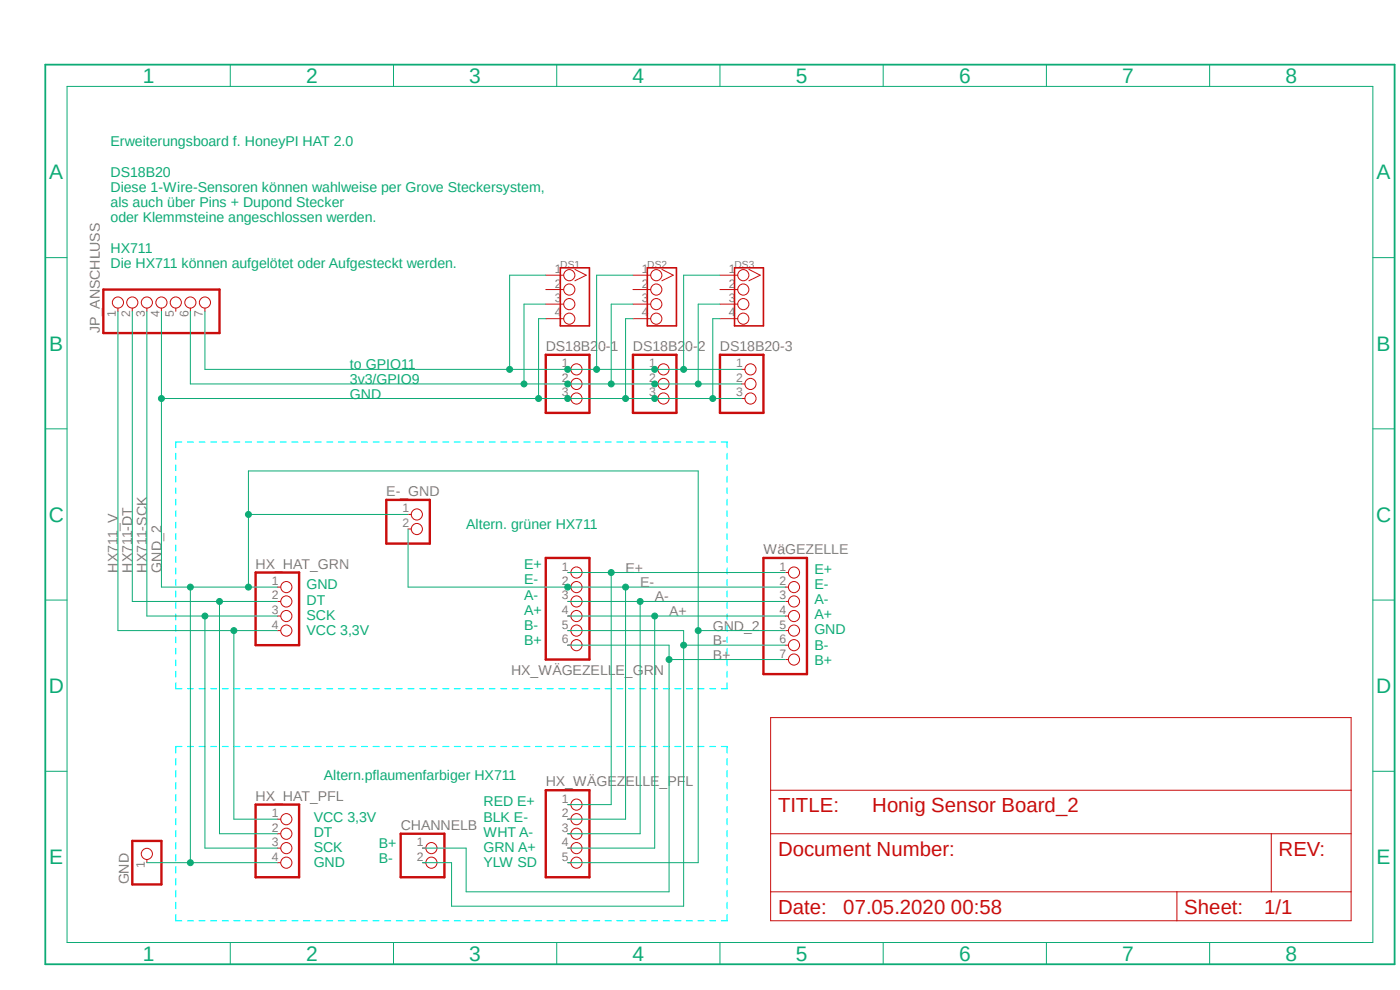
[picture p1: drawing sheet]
<?xml version="1.0" encoding="utf-8"?>
<!DOCTYPE eagle SYSTEM "eagle.dtd">
<eagle version="9.6.1">
<drawing>
<settings>
<setting alwaysvectorfont="no"/>
<setting keepoldvectorfont="yes"/>
<setting verticaltext="up"/>
</settings>
<grid distance="0.1" unitdist="inch" unit="inch" style="lines" multiple="1" display="no" altdistance="0.01" altunitdist="inch" altunit="inch"/>
<schematic xreflabel="%F%N/%S.%C%R" xrefpart="/%S.%C%R">
<libraries>
<library name="pinhead">
<symbols>
<symbol name="PINHD3">
<wire x1="-6.35" y1="-5.08" x2="1.27" y2="-5.08" width="0.4064" layer="94"/>
<wire x1="1.27" y1="-5.08" x2="1.27" y2="5.08" width="0.4064" layer="94"/>
<wire x1="1.27" y1="5.08" x2="-6.35" y2="5.08" width="0.4064" layer="94"/>
<wire x1="-6.35" y1="5.08" x2="-6.35" y2="-5.08" width="0.4064" layer="94"/>
<text x="-6.35" y="5.715" size="1.778" layer="95">&gt;NAME</text>
<text x="-6.35" y="-7.62" size="1.778" layer="96">&gt;VALUE</text>
<pin name="1" x="-2.54" y="2.54" visible="pad" length="short" direction="pas" function="dot"/>
<pin name="2" x="-2.54" y="0" visible="pad" length="short" direction="pas" function="dot"/>
<pin name="3" x="-2.54" y="-2.54" visible="pad" length="short" direction="pas" function="dot"/>
</symbol>
<symbol name="PINHD7">
<wire x1="-6.35" y1="-10.16" x2="1.27" y2="-10.16" width="0.4064" layer="94"/>
<wire x1="1.27" y1="-10.16" x2="1.27" y2="10.16" width="0.4064" layer="94"/>
<wire x1="1.27" y1="10.16" x2="-6.35" y2="10.16" width="0.4064" layer="94"/>
<wire x1="-6.35" y1="10.16" x2="-6.35" y2="-10.16" width="0.4064" layer="94"/>
<text x="-6.35" y="10.795" size="1.778" layer="95">&gt;NAME</text>
<text x="-6.35" y="-12.7" size="1.778" layer="96">&gt;VALUE</text>
<pin name="1" x="-2.54" y="7.62" visible="pad" length="short" direction="pas" function="dot"/>
<pin name="2" x="-2.54" y="5.08" visible="pad" length="short" direction="pas" function="dot"/>
<pin name="3" x="-2.54" y="2.54" visible="pad" length="short" direction="pas" function="dot"/>
<pin name="4" x="-2.54" y="0" visible="pad" length="short" direction="pas" function="dot"/>
<pin name="5" x="-2.54" y="-2.54" visible="pad" length="short" direction="pas" function="dot"/>
<pin name="6" x="-2.54" y="-5.08" visible="pad" length="short" direction="pas" function="dot"/>
<pin name="7" x="-2.54" y="-7.62" visible="pad" length="short" direction="pas" function="dot"/>
</symbol>
<symbol name="PINHD4">
<wire x1="-6.35" y1="-5.08" x2="1.27" y2="-5.08" width="0.4064" layer="94"/>
<wire x1="1.27" y1="-5.08" x2="1.27" y2="7.62" width="0.4064" layer="94"/>
<wire x1="1.27" y1="7.62" x2="-6.35" y2="7.62" width="0.4064" layer="94"/>
<wire x1="-6.35" y1="7.62" x2="-6.35" y2="-5.08" width="0.4064" layer="94"/>
<text x="-6.35" y="8.255" size="1.778" layer="95">&gt;NAME</text>
<text x="-6.35" y="-7.62" size="1.778" layer="96">&gt;VALUE</text>
<pin name="1" x="-2.54" y="5.08" visible="pad" length="short" direction="pas" function="dot"/>
<pin name="2" x="-2.54" y="2.54" visible="pad" length="short" direction="pas" function="dot"/>
<pin name="3" x="-2.54" y="0" visible="pad" length="short" direction="pas" function="dot"/>
<pin name="4" x="-2.54" y="-2.54" visible="pad" length="short" direction="pas" function="dot"/>
</symbol>
<symbol name="PINHD6">
<wire x1="-6.35" y1="-7.62" x2="1.27" y2="-7.62" width="0.4064" layer="94"/>
<wire x1="1.27" y1="-7.62" x2="1.27" y2="10.16" width="0.4064" layer="94"/>
<wire x1="1.27" y1="10.16" x2="-6.35" y2="10.16" width="0.4064" layer="94"/>
<wire x1="-6.35" y1="10.16" x2="-6.35" y2="-7.62" width="0.4064" layer="94"/>
<text x="-6.35" y="10.795" size="1.778" layer="95">&gt;NAME</text>
<text x="-6.35" y="-10.16" size="1.778" layer="96">&gt;VALUE</text>
<pin name="1" x="-2.54" y="7.62" visible="pad" length="short" direction="pas" function="dot"/>
<pin name="2" x="-2.54" y="5.08" visible="pad" length="short" direction="pas" function="dot"/>
<pin name="3" x="-2.54" y="2.54" visible="pad" length="short" direction="pas" function="dot"/>
<pin name="4" x="-2.54" y="0" visible="pad" length="short" direction="pas" function="dot"/>
<pin name="5" x="-2.54" y="-2.54" visible="pad" length="short" direction="pas" function="dot"/>
<pin name="6" x="-2.54" y="-5.08" visible="pad" length="short" direction="pas" function="dot"/>
</symbol>
<symbol name="PINHD2">
<wire x1="-6.35" y1="-2.54" x2="1.27" y2="-2.54" width="0.4064" layer="94"/>
<wire x1="1.27" y1="-2.54" x2="1.27" y2="5.08" width="0.4064" layer="94"/>
<wire x1="1.27" y1="5.08" x2="-6.35" y2="5.08" width="0.4064" layer="94"/>
<wire x1="-6.35" y1="5.08" x2="-6.35" y2="-2.54" width="0.4064" layer="94"/>
<text x="-6.35" y="5.715" size="1.778" layer="95">&gt;NAME</text>
<text x="-6.35" y="-5.08" size="1.778" layer="96">&gt;VALUE</text>
<pin name="1" x="-2.54" y="2.54" visible="pad" length="short" direction="pas" function="dot"/>
<pin name="2" x="-2.54" y="0" visible="pad" length="short" direction="pas" function="dot"/>
</symbol>
<symbol name="PINHD5">
<wire x1="-6.35" y1="-7.62" x2="1.27" y2="-7.62" width="0.4064" layer="94"/>
<wire x1="1.27" y1="-7.62" x2="1.27" y2="7.62" width="0.4064" layer="94"/>
<wire x1="1.27" y1="7.62" x2="-6.35" y2="7.62" width="0.4064" layer="94"/>
<wire x1="-6.35" y1="7.62" x2="-6.35" y2="-7.62" width="0.4064" layer="94"/>
<text x="-6.35" y="8.255" size="1.778" layer="95">&gt;NAME</text>
<text x="-6.35" y="-10.16" size="1.778" layer="96">&gt;VALUE</text>
<pin name="1" x="-2.54" y="5.08" visible="pad" length="short" direction="pas" function="dot"/>
<pin name="2" x="-2.54" y="2.54" visible="pad" length="short" direction="pas" function="dot"/>
<pin name="3" x="-2.54" y="0" visible="pad" length="short" direction="pas" function="dot"/>
<pin name="4" x="-2.54" y="-2.54" visible="pad" length="short" direction="pas" function="dot"/>
<pin name="5" x="-2.54" y="-5.08" visible="pad" length="short" direction="pas" function="dot"/>
</symbol>
<symbol name="PINHD1">
<wire x1="-6.35" y1="-2.54" x2="1.27" y2="-2.54" width="0.4064" layer="94"/>
<wire x1="1.27" y1="-2.54" x2="1.27" y2="2.54" width="0.4064" layer="94"/>
<wire x1="1.27" y1="2.54" x2="-6.35" y2="2.54" width="0.4064" layer="94"/>
<wire x1="-6.35" y1="2.54" x2="-6.35" y2="-2.54" width="0.4064" layer="94"/>
<text x="-6.35" y="3.175" size="1.778" layer="95">&gt;NAME</text>
<text x="-6.35" y="-5.08" size="1.778" layer="96">&gt;VALUE</text>
<pin name="1" x="-2.54" y="0" visible="pad" length="short" direction="pas" function="dot"/>
</symbol>
</symbols>
<devicesets>
<deviceset name="PINHD-1X3" prefix="JP" uservalue="yes">
<gates>
<gate name="A" symbol="PINHD3" x="0" y="0"/>
</gates>
<devices>
<device name="" package="1X03">
<connects>
<connect gate="A" pin="1" pad="1"/>
<connect gate="A" pin="2" pad="2"/>
<connect gate="A" pin="3" pad="3"/>
</connects>
<package3dinstances>
<package3dinstance package3d_urn="urn:adsk.eagle:package:22458/2"/>
</package3dinstances>
<technologies>
<technology name=""/>
</technologies>
</device>
<device name="/90" package="1X03/90">
<connects>
<connect gate="A" pin="1" pad="1"/>
<connect gate="A" pin="2" pad="2"/>
<connect gate="A" pin="3" pad="3"/>
</connects>
<package3dinstances>
<package3dinstance package3d_urn="urn:adsk.eagle:package:22459/2"/>
</package3dinstances>
<technologies>
<technology name=""/>
</technologies>
</device>
</devices>
</deviceset>
<deviceset name="PINHD-1X7" prefix="JP" uservalue="yes">
<gates>
<gate name="A" symbol="PINHD7" x="0" y="0"/>
</gates>
<devices>
<device name="" package="1X07">
<connects>
<connect gate="A" pin="1" pad="1"/>
<connect gate="A" pin="2" pad="2"/>
<connect gate="A" pin="3" pad="3"/>
<connect gate="A" pin="4" pad="4"/>
<connect gate="A" pin="5" pad="5"/>
<connect gate="A" pin="6" pad="6"/>
<connect gate="A" pin="7" pad="7"/>
</connects>
<package3dinstances>
<package3dinstance package3d_urn="urn:adsk.eagle:package:22477/2"/>
</package3dinstances>
<technologies>
<technology name="">
<attribute name="POPULARITY" value="0" constant="no"/>
</technology>
</technologies>
</device>
<device name="/90" package="1X07/90">
<connects>
<connect gate="A" pin="1" pad="1"/>
<connect gate="A" pin="2" pad="2"/>
<connect gate="A" pin="3" pad="3"/>
<connect gate="A" pin="4" pad="4"/>
<connect gate="A" pin="5" pad="5"/>
<connect gate="A" pin="6" pad="6"/>
<connect gate="A" pin="7" pad="7"/>
</connects>
<package3dinstances>
<package3dinstance package3d_urn="urn:adsk.eagle:package:22476/2"/>
</package3dinstances>
<technologies>
<technology name="">
<attribute name="POPULARITY" value="1" constant="no"/>
</technology>
</technologies>
</device>
</devices>
</deviceset>
<deviceset name="PINHD-1X4" prefix="JP" uservalue="yes">
<gates>
<gate name="A" symbol="PINHD4" x="0" y="0"/>
</gates>
<devices>
<device name="" package="1X04">
<connects>
<connect gate="A" pin="1" pad="1"/>
<connect gate="A" pin="2" pad="2"/>
<connect gate="A" pin="3" pad="3"/>
<connect gate="A" pin="4" pad="4"/>
</connects>
<package3dinstances>
<package3dinstance package3d_urn="urn:adsk.eagle:package:22407/2"/>
</package3dinstances>
<technologies>
<technology name="">
<attribute name="POPULARITY" value="91" constant="no"/>
</technology>
</technologies>
</device>
<device name="/90" package="1X04/90">
<connects>
<connect gate="A" pin="1" pad="1"/>
<connect gate="A" pin="2" pad="2"/>
<connect gate="A" pin="3" pad="3"/>
<connect gate="A" pin="4" pad="4"/>
</connects>
<package3dinstances>
<package3dinstance package3d_urn="urn:adsk.eagle:package:22404/2"/>
</package3dinstances>
<technologies>
<technology name="">
<attribute name="POPULARITY" value="9" constant="no"/>
</technology>
</technologies>
</device>
</devices>
</deviceset>
<deviceset name="PINHD-1X6" prefix="JP" uservalue="yes">
<gates>
<gate name="A" symbol="PINHD6" x="0" y="-2.54"/>
</gates>
<devices>
<device name="" package="1X06">
<connects>
<connect gate="A" pin="1" pad="1"/>
<connect gate="A" pin="2" pad="2"/>
<connect gate="A" pin="3" pad="3"/>
<connect gate="A" pin="4" pad="4"/>
<connect gate="A" pin="5" pad="5"/>
<connect gate="A" pin="6" pad="6"/>
</connects>
<package3dinstances>
<package3dinstance package3d_urn="urn:adsk.eagle:package:22472/2"/>
</package3dinstances>
<technologies>
<technology name="">
<attribute name="POPULARITY" value="79" constant="no"/>
</technology>
</technologies>
</device>
<device name="/90" package="1X06/90">
<connects>
<connect gate="A" pin="1" pad="1"/>
<connect gate="A" pin="2" pad="2"/>
<connect gate="A" pin="3" pad="3"/>
<connect gate="A" pin="4" pad="4"/>
<connect gate="A" pin="5" pad="5"/>
<connect gate="A" pin="6" pad="6"/>
</connects>
<package3dinstances>
<package3dinstance package3d_urn="urn:adsk.eagle:package:22475/2"/>
</package3dinstances>
<technologies>
<technology name="">
<attribute name="POPULARITY" value="10" constant="no"/>
</technology>
</technologies>
</device>
</devices>
</deviceset>
<deviceset name="PINHD-1X2" prefix="JP" uservalue="yes">
<gates>
<gate name="G$1" symbol="PINHD2" x="0" y="0"/>
</gates>
<devices>
<device name="" package="1X02">
<connects>
<connect gate="G$1" pin="1" pad="1"/>
<connect gate="G$1" pin="2" pad="2"/>
</connects>
<package3dinstances>
<package3dinstance package3d_urn="urn:adsk.eagle:package:22435/2"/>
</package3dinstances>
<technologies>
<technology name="">
<attribute name="POPULARITY" value="98" constant="no"/>
</technology>
</technologies>
</device>
<device name="/90" package="1X02/90">
<connects>
<connect gate="G$1" pin="1" pad="1"/>
<connect gate="G$1" pin="2" pad="2"/>
</connects>
<package3dinstances>
<package3dinstance package3d_urn="urn:adsk.eagle:package:22437/2"/>
</package3dinstances>
<technologies>
<technology name="">
<attribute name="POPULARITY" value="24" constant="no"/>
</technology>
</technologies>
</device>
</devices>
</deviceset>
<deviceset name="PINHD-1X5" prefix="JP" uservalue="yes">
<gates>
<gate name="A" symbol="PINHD5" x="0" y="0"/>
</gates>
<devices>
<device name="" package="1X05">
<connects>
<connect gate="A" pin="1" pad="1"/>
<connect gate="A" pin="2" pad="2"/>
<connect gate="A" pin="3" pad="3"/>
<connect gate="A" pin="4" pad="4"/>
<connect gate="A" pin="5" pad="5"/>
</connects>
<package3dinstances>
<package3dinstance package3d_urn="urn:adsk.eagle:package:22469/2"/>
</package3dinstances>
<technologies>
<technology name="">
<attribute name="POPULARITY" value="69" constant="no"/>
</technology>
</technologies>
</device>
<device name="/90" package="1X05/90">
<connects>
<connect gate="A" pin="1" pad="1"/>
<connect gate="A" pin="2" pad="2"/>
<connect gate="A" pin="3" pad="3"/>
<connect gate="A" pin="4" pad="4"/>
<connect gate="A" pin="5" pad="5"/>
</connects>
<package3dinstances>
<package3dinstance package3d_urn="urn:adsk.eagle:package:22467/2"/>
</package3dinstances>
<technologies>
<technology name="">
<attribute name="POPULARITY" value="9" constant="no"/>
</technology>
</technologies>
</device>
<device name="5X2MM" package="1_05X2MM">
<connects>
<connect gate="A" pin="1" pad="1"/>
<connect gate="A" pin="2" pad="2"/>
<connect gate="A" pin="3" pad="3"/>
<connect gate="A" pin="4" pad="4"/>
<connect gate="A" pin="5" pad="5"/>
</connects>
<package3dinstances>
<package3dinstance package3d_urn="urn:adsk.eagle:package:22466/2"/>
</package3dinstances>
<technologies>
<technology name="">
<attribute name="POPULARITY" value="0" constant="no"/>
</technology>
</technologies>
</device>
</devices>
</deviceset>
<deviceset name="PINHD-1X1" prefix="JP" uservalue="yes">
<gates>
<gate name="G$1" symbol="PINHD1" x="0" y="0"/>
</gates>
<devices>
<device name="" package="1X01">
<connects>
<connect gate="G$1" pin="1" pad="1"/>
</connects>
<package3dinstances>
<package3dinstance package3d_urn="urn:adsk.eagle:package:22485/2"/>
</package3dinstances>
<technologies>
<technology name="">
<attribute name="POPULARITY" value="64" constant="no"/>
</technology>
</technologies>
</device>
</devices>
</deviceset>
</devicesets>
</library>
<library name="Connector">
<symbols>
<symbol name="TWIG_2.0">
<wire x1="-1.27" y1="5.08" x2="3.81" y2="5.08" width="0.254" layer="94"/>
<wire x1="3.81" y1="5.08" x2="3.81" y2="-5.08" width="0.254" layer="94"/>
<wire x1="3.81" y1="-5.08" x2="-1.27" y2="-5.08" width="0.254" layer="94"/>
<wire x1="-1.27" y1="-5.08" x2="-1.27" y2="5.08" width="0.254" layer="94"/>
<text x="-1.27" y="5.08" size="1.27" layer="95">&gt;name</text>
<text x="2.54" y="-3.81" size="1.27" layer="96" rot="R90">&gt;value</text>
<pin name="1" x="-3.81" y="3.81" visible="pad" length="middle" function="dotclk"/>
<pin name="2" x="-3.81" y="1.27" visible="pad" length="middle" function="dot"/>
<pin name="3" x="-3.81" y="-1.27" visible="pad" length="middle" function="dot"/>
<pin name="4" x="-3.81" y="-3.81" visible="pad" length="middle" function="dot"/>
</symbol>
</symbols>
<devicesets>
<deviceset name="TWIG-4P-2.0" prefix="J" uservalue="yes">
<gates>
<gate name="G$1" symbol="TWIG_2.0" x="0" y="0"/>
</gates>
<devices>
<device name="-2.0" package="4P-2.0">
<connects>
<connect gate="G$1" pin="1" pad="1"/>
<connect gate="G$1" pin="2" pad="2"/>
<connect gate="G$1" pin="3" pad="3"/>
<connect gate="G$1" pin="4" pad="4"/>
</connects>
<technologies>
<technology name=""/>
</technologies>
</device>
<device name="'90D'" package="4P-2.0-90D">
<connects>
<connect gate="G$1" pin="1" pad="1"/>
<connect gate="G$1" pin="2" pad="2"/>
<connect gate="G$1" pin="3" pad="3"/>
<connect gate="G$1" pin="4" pad="4"/>
</connects>
<technologies>
<technology name=""/>
</technologies>
</device>
<device name="'D90'" package="4P-2.0-90D-W/O-BUCKLE">
<connects>
<connect gate="G$1" pin="1" pad="1"/>
<connect gate="G$1" pin="2" pad="2"/>
<connect gate="G$1" pin="3" pad="3"/>
<connect gate="G$1" pin="4" pad="4"/>
</connects>
<technologies>
<technology name=""/>
</technologies>
</device>
<device name="" package="4P-2.0-W/O-BUCKLE">
<connects>
<connect gate="G$1" pin="1" pad="1"/>
<connect gate="G$1" pin="2" pad="2"/>
<connect gate="G$1" pin="3" pad="3"/>
<connect gate="G$1" pin="4" pad="4"/>
</connects>
<technologies>
<technology name=""/>
</technologies>
</device>
</devices>
</deviceset>
</devicesets>
</library>
<library name="frames">
<symbols>
<symbol name="DOCFIELD">
<wire x1="0" y1="0" x2="71.12" y2="0" width="0.1016" layer="94"/>
<wire x1="101.6" y1="15.24" x2="87.63" y2="15.24" width="0.1016" layer="94"/>
<wire x1="0" y1="0" x2="0" y2="5.08" width="0.1016" layer="94"/>
<wire x1="0" y1="5.08" x2="71.12" y2="5.08" width="0.1016" layer="94"/>
<wire x1="0" y1="5.08" x2="0" y2="15.24" width="0.1016" layer="94"/>
<wire x1="101.6" y1="15.24" x2="101.6" y2="5.08" width="0.1016" layer="94"/>
<wire x1="71.12" y1="5.08" x2="71.12" y2="0" width="0.1016" layer="94"/>
<wire x1="71.12" y1="5.08" x2="87.63" y2="5.08" width="0.1016" layer="94"/>
<wire x1="71.12" y1="0" x2="101.6" y2="0" width="0.1016" layer="94"/>
<wire x1="87.63" y1="15.24" x2="87.63" y2="5.08" width="0.1016" layer="94"/>
<wire x1="87.63" y1="15.24" x2="0" y2="15.24" width="0.1016" layer="94"/>
<wire x1="87.63" y1="5.08" x2="101.6" y2="5.08" width="0.1016" layer="94"/>
<wire x1="101.6" y1="5.08" x2="101.6" y2="0" width="0.1016" layer="94"/>
<wire x1="0" y1="15.24" x2="0" y2="22.86" width="0.1016" layer="94"/>
<wire x1="101.6" y1="35.56" x2="0" y2="35.56" width="0.1016" layer="94"/>
<wire x1="101.6" y1="35.56" x2="101.6" y2="22.86" width="0.1016" layer="94"/>
<wire x1="0" y1="22.86" x2="101.6" y2="22.86" width="0.1016" layer="94"/>
<wire x1="0" y1="22.86" x2="0" y2="35.56" width="0.1016" layer="94"/>
<wire x1="101.6" y1="22.86" x2="101.6" y2="15.24" width="0.1016" layer="94"/>
<text x="1.27" y="1.27" size="2.54" layer="94">Date:</text>
<text x="12.7" y="1.27" size="2.54" layer="94">&gt;LAST_DATE_TIME</text>
<text x="72.39" y="1.27" size="2.54" layer="94">Sheet:</text>
<text x="86.36" y="1.27" size="2.54" layer="94">&gt;SHEET</text>
<text x="88.9" y="11.43" size="2.54" layer="94">REV:</text>
<text x="1.27" y="19.05" size="2.54" layer="94">TITLE:</text>
<text x="1.27" y="11.43" size="2.54" layer="94">Document Number:</text>
<text x="17.78" y="19.05" size="2.54" layer="94">&gt;DRAWING_NAME</text>
</symbol>
</symbols>
<devicesets>
<deviceset name="DOCFIELD" prefix="FRAME" uservalue="yes">
<gates>
<gate name="G$1" symbol="DOCFIELD" x="0" y="0" addlevel="always"/>
</gates>
<devices>
<device name="">
<technologies>
<technology name=""/>
</technologies>
</device>
</devices>
</deviceset>
</devicesets>
</library>
</libraries>
<attributes>
</attributes>
<variantdefs>
</variantdefs>
<classes>
<class number="0" name="Signal" width="0.1524" drill="0">
<clearance class="0" value="0.3048"/>
</class>
<class number="1" name="Supply3v3" width="0.2032" drill="0">
<clearance class="1" value="0.3048"/>
</class>
<class number="2" name="Supply5v" width="0.4064" drill="0">
<clearance class="2" value="0.3048"/>
</class>
</classes>
<groups>
<schematic_group name="PFLAUME"/>
<schematic_group name="GRüN"/>
</groups>
<parts>
<part name="DS18B20-3" library="pinhead" deviceset="PINHD-1X3" device="" package3d_urn="urn:adsk.eagle:package:22458/2"/>
<part name="DS18B20-2" library="pinhead" deviceset="PINHD-1X3" device="" package3d_urn="urn:adsk.eagle:package:22458/2"/>
<part name="DS18B20-1" library="pinhead" deviceset="PINHD-1X3" device="" package3d_urn="urn:adsk.eagle:package:22458/2"/>
<part name="DS1" library="Connector" deviceset="TWIG-4P-2.0" device="-2.0"/>
<part name="DS2" library="Connector" deviceset="TWIG-4P-2.0" device="-2.0"/>
<part name="DS3" library="Connector" deviceset="TWIG-4P-2.0" device="-2.0"/>
<part name="JP_ANSCHLUSS" library="pinhead" deviceset="PINHD-1X7" device="" package3d_urn="urn:adsk.eagle:package:22477/2"/>
<part name="HX_HAT_GRN" library="pinhead" deviceset="PINHD-1X4" device="" package3d_urn="urn:adsk.eagle:package:22407/2"/>
<part name="HX_HAT_PFL" library="pinhead" deviceset="PINHD-1X4" device="" package3d_urn="urn:adsk.eagle:package:22407/2"/>
<part name="HX_WÄGEZELLE_GRN" library="pinhead" deviceset="PINHD-1X6" device="" package3d_urn="urn:adsk.eagle:package:22472/2"/>
<part name="E-_GND" library="pinhead" deviceset="PINHD-1X2" device="" package3d_urn="urn:adsk.eagle:package:22435/2"/>
<part name="HX_WÄGEZELLE_PFL" library="pinhead" deviceset="PINHD-1X5" device="" package3d_urn="urn:adsk.eagle:package:22469/2"/>
<part name="CHANNELB" library="pinhead" deviceset="PINHD-1X2" device="" package3d_urn="urn:adsk.eagle:package:22435/2"/>
<part name="WäGEZELLE" library="pinhead" deviceset="PINHD-1X7" device="" package3d_urn="urn:adsk.eagle:package:22477/2"/>
<part name="GND" library="pinhead" deviceset="PINHD-1X1" device="" package3d_urn="urn:adsk.eagle:package:22485/2"/>
<part name="FRAME1" library="frames" deviceset="DOCFIELD" device=""/>
</parts>
<sheets>
<sheet>
<plain>
<text x="-129.54" y="33.02" size="1.778" layer="91">3v3/GPIO9</text>
<text x="-135.89" y="-51.562" size="1.778" layer="91" grouprefs="PFLAUME">VCC 3,3V
DT
SCK
GND</text>
<text x="-137.16" y="-10.922" size="1.778" layer="91" grouprefs="GRüN">GND
DT
SCK
VCC 3,3V</text>
<text x="-129.54" y="30.48" size="1.778" layer="91">GND</text>
<text x="-129.54" y="35.56" size="1.778" layer="91">to GPIO11</text>
<text x="-171.45" y="53.34" size="1.778" layer="91">Erweiterungsboard f. HoneyPI HAT 2.0

DS18B20
Diese 1-Wire-Sensoren können wahlweise per Grove Steckersystem,
als auch über Pins + Dupond Stecker
oder Klemmsteine angeschlossen werden.

HX711
Die HX711 können aufgelötet oder Aufgesteckt werden.</text>
<text x="-99.06" y="-12.7" size="1.778" layer="91" grouprefs="GRüN">E+
E-
A-
A+
B-
B+</text>
<text x="-106.172" y="-51.562" size="1.778" layer="91" grouprefs="PFLAUME">RED E+
BLK E-
WHT A-
GRN A+
YLW SD</text>
<text x="-124.46" y="-50.8" size="1.778" layer="91" grouprefs="PFLAUME">B+
B-</text>
<text x="-134.112" y="-36.322" size="1.778" layer="91" grouprefs="PFLAUME">Altern.pflaumenfarbiger HX711</text>
<text x="-109.22" y="7.62" size="1.778" layer="91" grouprefs="GRüN">Altern. grüner HX711</text>
<text x="-48.26" y="-18.796" size="1.778" layer="91">E+
E-
A-
A+
GND
B-
B+
</text>
<frame x1="-182.88" y1="-68.58" x2="53.34" y2="88.9" columns="8" rows="5" layer="91"/>
</plain>
<instances>
<instance part="DS18B20-3" gate="A" x="-58.42" y="33.02" smashed="yes">
<attribute name="NAME" x="-64.77" y="38.735" size="1.778" layer="95"/>
<attribute name="VALUE" x="-64.77" y="25.4" size="1.778" layer="96"/>
</instance>
<instance part="DS18B20-2" gate="A" x="-73.66" y="33.02" smashed="yes">
<attribute name="NAME" x="-80.01" y="38.735" size="1.778" layer="95"/>
<attribute name="VALUE" x="-80.01" y="25.4" size="1.778" layer="96"/>
</instance>
<instance part="DS18B20-1" gate="A" x="-88.9" y="33.02" smashed="yes">
<attribute name="NAME" x="-95.25" y="38.735" size="1.778" layer="95"/>
<attribute name="VALUE" x="-95.25" y="25.4" size="1.778" layer="96"/>
</instance>
<instance part="DS1" gate="G$1" x="-91.44" y="48.26" smashed="yes">
<attribute name="NAME" x="-92.71" y="53.34" size="1.27" layer="95"/>
<attribute name="VALUE" x="-88.9" y="44.45" size="1.27" layer="96" rot="R90"/>
</instance>
<instance part="DS2" gate="G$1" x="-76.2" y="48.26" smashed="yes">
<attribute name="NAME" x="-77.47" y="53.34" size="1.27" layer="95"/>
<attribute name="VALUE" x="-73.66" y="44.45" size="1.27" layer="96" rot="R90"/>
</instance>
<instance part="DS3" gate="G$1" x="-60.96" y="48.26" smashed="yes">
<attribute name="NAME" x="-62.23" y="53.34" size="1.27" layer="95"/>
<attribute name="VALUE" x="-58.42" y="44.45" size="1.27" layer="96" rot="R90"/>
</instance>
<instance part="JP_ANSCHLUSS" gate="A" x="-162.56" y="48.26" smashed="yes" rot="R90">
<attribute name="NAME" x="-173.355" y="41.91" size="1.778" layer="95" rot="R90"/>
<attribute name="VALUE" x="-149.86" y="41.91" size="1.778" layer="96" rot="R90"/>
</instance>
<instance part="HX_HAT_GRN" gate="A" x="-139.7" y="-7.62" smashed="yes" grouprefs="GRüN">
<attribute name="NAME" x="-146.05" y="0.635" size="1.778" layer="95"/>
<attribute name="VALUE" x="-146.05" y="-15.24" size="1.778" layer="96"/>
</instance>
<instance part="HX_HAT_PFL" gate="A" x="-139.7" y="-48.26" smashed="yes" grouprefs="PFLAUME">
<attribute name="NAME" x="-146.05" y="-40.005" size="1.778" layer="95"/>
<attribute name="VALUE" x="-146.05" y="-55.88" size="1.778" layer="96"/>
</instance>
<instance part="HX_WÄGEZELLE_GRN" gate="A" x="-88.9" y="-7.62" smashed="yes" grouprefs="GRüN">
<attribute name="NAME" x="-101.346" y="-17.907" size="1.778" layer="95"/>
<attribute name="VALUE" x="-95.25" y="-17.78" size="1.778" layer="96"/>
</instance>
<instance part="E-_GND" gate="G$1" x="-116.84" y="7.62" smashed="yes" grouprefs="GRüN">
<attribute name="NAME" x="-123.19" y="13.335" size="1.778" layer="95"/>
<attribute name="VALUE" x="-123.19" y="2.54" size="1.778" layer="96"/>
</instance>
<instance part="HX_WÄGEZELLE_PFL" gate="A" x="-88.9" y="-45.72" smashed="yes" grouprefs="PFLAUME">
<attribute name="NAME" x="-95.25" y="-37.465" size="1.778" layer="95"/>
<attribute name="VALUE" x="-95.25" y="-55.88" size="1.778" layer="96"/>
</instance>
<instance part="CHANNELB" gate="G$1" x="-114.3" y="-50.8" smashed="yes" grouprefs="PFLAUME">
<attribute name="NAME" x="-120.65" y="-45.085" size="1.778" layer="95"/>
<attribute name="VALUE" x="-120.65" y="-55.88" size="1.778" layer="96"/>
</instance>
<instance part="WäGEZELLE" gate="A" x="-50.8" y="-7.62" smashed="yes">
<attribute name="NAME" x="-57.15" y="3.175" size="1.778" layer="95"/>
<attribute name="VALUE" x="-57.15" y="-20.32" size="1.778" layer="96"/>
</instance>
<instance part="GND" gate="G$1" x="-165.1" y="-48.26" smashed="yes" rot="R90">
<attribute name="NAME" x="-168.275" y="-54.61" size="1.778" layer="95" rot="R90"/>
<attribute name="VALUE" x="-160.02" y="-54.61" size="1.778" layer="96" rot="R90"/>
</instance>
<instance part="FRAME1" gate="G$1" x="-55.88" y="-60.96" smashed="yes">
<attribute name="LAST_DATE_TIME" x="-43.18" y="-59.69" size="2.54" layer="94"/>
<attribute name="SHEET" x="30.48" y="-59.69" size="2.54" layer="94"/>
<attribute name="DRAWING_NAME" x="-38.1" y="-41.91" size="2.54" layer="94"/>
</instance>
</instances>
<busses>
</busses>
<nets>
<net name="HX711-DT" class="0">
<segment>
<label x="-167.64" y="0" size="1.778" layer="95" rot="R90"/>
<wire x1="-167.64" y1="-5.08" x2="-167.64" y2="45.72" width="0.1524" layer="91"/>
<pinref part="JP_ANSCHLUSS" gate="A" pin="2"/>
<pinref part="HX_HAT_GRN" gate="A" pin="2"/>
<wire x1="-167.64" y1="-5.08" x2="-152.4" y2="-5.08" width="0.1524" layer="91"/>
<pinref part="HX_HAT_PFL" gate="A" pin="2"/>
<wire x1="-152.4" y1="-5.08" x2="-142.24" y2="-5.08" width="0.1524" layer="91" grouprefs="GRüN"/>
<wire x1="-152.4" y1="-5.08" x2="-152.4" y2="-45.72" width="0.1524" layer="91"/>
<wire x1="-152.4" y1="-45.72" x2="-142.24" y2="-45.72" width="0.1524" layer="91" grouprefs="PFLAUME"/>
<junction x="-152.4" y="-5.08"/>
</segment>
</net>
<net name="HX711_V" class="2">
<segment>
<label x="-170.18" y="0" size="1.778" layer="95" rot="R90"/>
<pinref part="JP_ANSCHLUSS" gate="A" pin="1"/>
<wire x1="-142.24" y1="-10.16" x2="-149.86" y2="-10.16" width="0.1524" layer="91" grouprefs="GRüN"/>
<wire x1="-149.86" y1="-10.16" x2="-170.18" y2="-10.16" width="0.1524" layer="91"/>
<wire x1="-170.18" y1="45.72" x2="-170.18" y2="-10.16" width="0.1524" layer="91"/>
<pinref part="HX_HAT_GRN" gate="A" pin="4"/>
<pinref part="HX_HAT_PFL" gate="A" pin="1"/>
<wire x1="-149.86" y1="-43.18" x2="-142.24" y2="-43.18" width="0.1524" layer="91" grouprefs="PFLAUME"/>
<wire x1="-149.86" y1="-43.18" x2="-149.86" y2="-10.16" width="0.1524" layer="91"/>
<junction x="-149.86" y="-10.16"/>
</segment>
</net>
<net name="3V3" class="1">
<segment>
<pinref part="DS18B20-3" gate="A" pin="2"/>
<wire x1="-76.2" y1="33.02" x2="-68.58" y2="33.02" width="0.1524" layer="91"/>
<pinref part="DS18B20-2" gate="A" pin="2"/>
<junction x="-76.2" y="33.02"/>
<wire x1="-68.58" y1="33.02" x2="-60.96" y2="33.02" width="0.1524" layer="91"/>
<wire x1="-91.44" y1="33.02" x2="-83.82" y2="33.02" width="0.1524" layer="91"/>
<pinref part="DS18B20-1" gate="A" pin="2"/>
<junction x="-91.44" y="33.02"/>
<wire x1="-83.82" y1="33.02" x2="-76.2" y2="33.02" width="0.1524" layer="91"/>
<pinref part="DS1" gate="G$1" pin="3"/>
<wire x1="-99.06" y1="33.02" x2="-91.44" y2="33.02" width="0.1524" layer="91"/>
<wire x1="-95.25" y1="46.99" x2="-99.06" y2="46.99" width="0.1524" layer="91"/>
<wire x1="-99.06" y1="46.99" x2="-99.06" y2="33.02" width="0.1524" layer="91"/>
<pinref part="DS2" gate="G$1" pin="3"/>
<wire x1="-80.01" y1="46.99" x2="-83.82" y2="46.99" width="0.1524" layer="91"/>
<wire x1="-83.82" y1="46.99" x2="-83.82" y2="33.02" width="0.1524" layer="91"/>
<junction x="-83.82" y="33.02"/>
<pinref part="DS3" gate="G$1" pin="3"/>
<wire x1="-64.77" y1="46.99" x2="-68.58" y2="46.99" width="0.1524" layer="91"/>
<wire x1="-68.58" y1="46.99" x2="-68.58" y2="33.02" width="0.1524" layer="91"/>
<junction x="-68.58" y="33.02"/>
<pinref part="JP_ANSCHLUSS" gate="A" pin="6"/>
<wire x1="-157.48" y1="33.02" x2="-157.48" y2="45.72" width="0.1524" layer="91"/>
<wire x1="-99.06" y1="33.02" x2="-157.48" y2="33.02" width="0.1524" layer="91"/>
<junction x="-99.06" y="33.02"/>
</segment>
</net>
<net name="HX711-SCK" class="0">
<segment>
<label x="-165.1" y="0" size="1.778" layer="95" rot="R90"/>
<wire x1="-165.1" y1="-7.62" x2="-165.1" y2="45.72" width="0.1524" layer="91"/>
<pinref part="JP_ANSCHLUSS" gate="A" pin="3"/>
<pinref part="HX_HAT_GRN" gate="A" pin="3"/>
<wire x1="-165.1" y1="-7.62" x2="-154.94" y2="-7.62" width="0.1524" layer="91"/>
<wire x1="-154.94" y1="-7.62" x2="-142.24" y2="-7.62" width="0.1524" layer="91" grouprefs="GRüN"/>
<wire x1="-154.94" y1="-7.62" x2="-154.94" y2="-48.26" width="0.1524" layer="91"/>
<junction x="-154.94" y="-7.62"/>
<pinref part="HX_HAT_PFL" gate="A" pin="3"/>
<wire x1="-154.94" y1="-48.26" x2="-142.24" y2="-48.26" width="0.1524" layer="91" grouprefs="PFLAUME"/>
</segment>
</net>
<net name="GND_2" class="1">
<segment>
<pinref part="DS18B20-1" gate="A" pin="3"/>
<junction x="-91.44" y="30.48"/>
<pinref part="DS18B20-2" gate="A" pin="3"/>
<junction x="-76.2" y="30.48"/>
<pinref part="DS18B20-3" gate="A" pin="3"/>
<wire x1="-60.96" y1="30.48" x2="-66.04" y2="30.48" width="0.1524" layer="91"/>
<pinref part="DS3" gate="G$1" pin="4"/>
<wire x1="-64.77" y1="44.45" x2="-66.04" y2="44.45" width="0.1524" layer="91"/>
<wire x1="-66.04" y1="44.45" x2="-66.04" y2="30.48" width="0.1524" layer="91"/>
<junction x="-66.04" y="30.48"/>
<wire x1="-66.04" y1="30.48" x2="-76.2" y2="30.48" width="0.1524" layer="91"/>
<wire x1="-76.2" y1="30.48" x2="-81.28" y2="30.48" width="0.1524" layer="91"/>
<pinref part="DS2" gate="G$1" pin="4"/>
<wire x1="-80.01" y1="44.45" x2="-81.28" y2="44.45" width="0.1524" layer="91"/>
<wire x1="-81.28" y1="44.45" x2="-81.28" y2="30.48" width="0.1524" layer="91"/>
<junction x="-81.28" y="30.48"/>
<wire x1="-81.28" y1="30.48" x2="-91.44" y2="30.48" width="0.1524" layer="91"/>
<wire x1="-96.52" y1="30.48" x2="-91.44" y2="30.48" width="0.1524" layer="91"/>
<pinref part="DS1" gate="G$1" pin="4"/>
<wire x1="-95.25" y1="44.45" x2="-96.52" y2="44.45" width="0.1524" layer="91"/>
<wire x1="-96.52" y1="44.45" x2="-96.52" y2="30.48" width="0.1524" layer="91"/>
<junction x="-96.52" y="30.48"/>
<wire x1="-162.56" y1="30.48" x2="-96.52" y2="30.48" width="0.1524" layer="91"/>
<wire x1="-162.56" y1="-2.54" x2="-162.56" y2="30.48" width="0.1524" layer="91"/>
<label x="-162.56" y="0" size="1.778" layer="95" rot="R90"/>
<pinref part="JP_ANSCHLUSS" gate="A" pin="4"/>
<wire x1="-162.56" y1="45.72" x2="-162.56" y2="30.48" width="0.1524" layer="91"/>
<junction x="-162.56" y="30.48"/>
<pinref part="HX_HAT_GRN" gate="A" pin="1"/>
<wire x1="-162.56" y1="-2.54" x2="-157.48" y2="-2.54" width="0.1524" layer="91"/>
<pinref part="HX_HAT_PFL" gate="A" pin="4"/>
<wire x1="-157.48" y1="-2.54" x2="-147.32" y2="-2.54" width="0.1524" layer="91" grouprefs="GRüN"/>
<wire x1="-147.32" y1="-2.54" x2="-142.24" y2="-2.54" width="0.1524" layer="91" grouprefs="GRüN"/>
<wire x1="-157.48" y1="-2.54" x2="-157.48" y2="-50.8" width="0.1524" layer="91"/>
<wire x1="-157.48" y1="-50.8" x2="-142.24" y2="-50.8" width="0.1524" layer="91" grouprefs="PFLAUME"/>
<junction x="-157.48" y="-2.54"/>
<pinref part="E-_GND" gate="G$1" pin="1"/>
<wire x1="-147.32" y1="-2.54" x2="-147.32" y2="10.16" width="0.1524" layer="91" grouprefs="GRüN"/>
<wire x1="-147.32" y1="10.16" x2="-119.38" y2="10.16" width="0.1524" layer="91" grouprefs="GRüN"/>
<junction x="-147.32" y="-2.54" grouprefs="GRüN"/>
<wire x1="-147.32" y1="10.16" x2="-147.32" y2="17.78" width="0.1524" layer="91" grouprefs="GRüN"/>
<junction x="-147.32" y="10.16" grouprefs="GRüN"/>
<pinref part="HX_WÄGEZELLE_PFL" gate="A" pin="5"/>
<wire x1="-91.44" y1="-50.8" x2="-68.58" y2="-50.8" width="0.1524" layer="91" grouprefs="PFLAUME"/>
<wire x1="-68.58" y1="-10.16" x2="-68.58" y2="-50.8" width="0.1524" layer="91"/>
<wire x1="-147.32" y1="17.78" x2="-68.58" y2="17.78" width="0.1524" layer="91" grouprefs="GRüN"/>
<wire x1="-68.58" y1="17.78" x2="-68.58" y2="-10.16" width="0.1524" layer="91"/>
<label x="-66.04" y="-10.16" size="1.778" layer="95"/>
<pinref part="WäGEZELLE" gate="A" pin="5"/>
<wire x1="-68.58" y1="-10.16" x2="-53.34" y2="-10.16" width="0.1524" layer="91"/>
<junction x="-68.58" y="-10.16"/>
<pinref part="GND" gate="G$1" pin="1"/>
<wire x1="-157.48" y1="-50.8" x2="-165.1" y2="-50.8" width="0.1524" layer="91"/>
<junction x="-157.48" y="-50.8"/>
</segment>
</net>
<net name="DS18B20_DATA_GPIO11_PIN23" class="0">
<segment>
<pinref part="DS18B20-2" gate="A" pin="1"/>
<junction x="-76.2" y="35.56"/>
<pinref part="DS18B20-3" gate="A" pin="1"/>
<wire x1="-60.96" y1="35.56" x2="-71.12" y2="35.56" width="0.1524" layer="91"/>
<pinref part="DS18B20-1" gate="A" pin="1"/>
<wire x1="-71.12" y1="35.56" x2="-76.2" y2="35.56" width="0.1524" layer="91"/>
<wire x1="-91.44" y1="35.56" x2="-86.36" y2="35.56" width="0.1524" layer="91"/>
<junction x="-91.44" y="35.56"/>
<wire x1="-86.36" y1="35.56" x2="-76.2" y2="35.56" width="0.1524" layer="91"/>
<wire x1="-91.44" y1="35.56" x2="-101.6" y2="35.56" width="0.1524" layer="91"/>
<pinref part="DS3" gate="G$1" pin="1"/>
<wire x1="-101.6" y1="35.56" x2="-154.94" y2="35.56" width="0.1524" layer="91"/>
<wire x1="-64.77" y1="52.07" x2="-71.12" y2="52.07" width="0.1524" layer="91"/>
<wire x1="-71.12" y1="52.07" x2="-71.12" y2="35.56" width="0.1524" layer="91"/>
<junction x="-71.12" y="35.56"/>
<pinref part="DS2" gate="G$1" pin="1"/>
<wire x1="-80.01" y1="52.07" x2="-86.36" y2="52.07" width="0.1524" layer="91"/>
<wire x1="-86.36" y1="52.07" x2="-86.36" y2="35.56" width="0.1524" layer="91"/>
<junction x="-86.36" y="35.56"/>
<pinref part="DS1" gate="G$1" pin="1"/>
<wire x1="-95.25" y1="52.07" x2="-101.6" y2="52.07" width="0.1524" layer="91"/>
<wire x1="-101.6" y1="52.07" x2="-101.6" y2="35.56" width="0.1524" layer="91"/>
<junction x="-101.6" y="35.56"/>
<pinref part="JP_ANSCHLUSS" gate="A" pin="7"/>
<wire x1="-154.94" y1="35.56" x2="-154.94" y2="45.72" width="0.1524" layer="91"/>
</segment>
</net>
<net name="E-" class="0">
<segment>
<pinref part="HX_WÄGEZELLE_GRN" gate="A" pin="2"/>
<pinref part="E-_GND" gate="G$1" pin="2"/>
<wire x1="-91.44" y1="-2.54" x2="-81.28" y2="-2.54" width="0.1524" layer="91" grouprefs="GRüN"/>
<wire x1="-81.28" y1="-2.54" x2="-53.34" y2="-2.54" width="0.1524" layer="91"/>
<wire x1="-119.38" y1="7.62" x2="-119.38" y2="-2.54" width="0.1524" layer="91" grouprefs="GRüN"/>
<wire x1="-119.38" y1="-2.54" x2="-91.44" y2="-2.54" width="0.1524" layer="91" grouprefs="GRüN"/>
<junction x="-91.44" y="-2.54" grouprefs="GRüN"/>
<pinref part="HX_WÄGEZELLE_PFL" gate="A" pin="2"/>
<wire x1="-91.44" y1="-43.18" x2="-81.28" y2="-43.18" width="0.1524" layer="91" grouprefs="PFLAUME"/>
<wire x1="-81.28" y1="-43.18" x2="-81.28" y2="-2.54" width="0.1524" layer="91"/>
<junction x="-81.28" y="-2.54"/>
<pinref part="WäGEZELLE" gate="A" pin="2"/>
<label x="-78.74" y="-2.54" size="1.778" layer="95"/>
</segment>
</net>
<net name="A-" class="0">
<segment>
<pinref part="HX_WÄGEZELLE_GRN" gate="A" pin="3"/>
<wire x1="-91.44" y1="-5.08" x2="-78.74" y2="-5.08" width="0.1524" layer="91" grouprefs="GRüN"/>
<pinref part="HX_WÄGEZELLE_PFL" gate="A" pin="3"/>
<wire x1="-78.74" y1="-5.08" x2="-53.34" y2="-5.08" width="0.1524" layer="91"/>
<wire x1="-91.44" y1="-45.72" x2="-78.74" y2="-45.72" width="0.1524" layer="91" grouprefs="PFLAUME"/>
<wire x1="-78.74" y1="-45.72" x2="-78.74" y2="-5.08" width="0.1524" layer="91"/>
<junction x="-78.74" y="-5.08"/>
<pinref part="WäGEZELLE" gate="A" pin="3"/>
<label x="-76.2" y="-5.08" size="1.778" layer="95"/>
</segment>
</net>
<net name="B+" class="0">
<segment>
<wire x1="-73.66" y1="-55.88" x2="-109.22" y2="-55.88" width="0.1524" layer="91" grouprefs="PFLAUME"/>
<wire x1="-109.22" y1="-55.88" x2="-109.22" y2="-48.26" width="0.1524" layer="91" grouprefs="PFLAUME"/>
<pinref part="CHANNELB" gate="G$1" pin="1"/>
<wire x1="-109.22" y1="-48.26" x2="-116.84" y2="-48.26" width="0.1524" layer="91" grouprefs="PFLAUME"/>
<pinref part="HX_WÄGEZELLE_GRN" gate="A" pin="6"/>
<wire x1="-91.44" y1="-12.7" x2="-73.66" y2="-12.7" width="0.1524" layer="91" grouprefs="GRüN"/>
<wire x1="-73.66" y1="-55.88" x2="-73.66" y2="-15.24" width="0.1524" layer="91"/>
<label x="-66.04" y="-15.24" size="1.778" layer="95"/>
<pinref part="WäGEZELLE" gate="A" pin="7"/>
<wire x1="-73.66" y1="-15.24" x2="-73.66" y2="-12.7" width="0.1524" layer="91"/>
<wire x1="-73.66" y1="-15.24" x2="-53.34" y2="-15.24" width="0.1524" layer="91"/>
<junction x="-73.66" y="-15.24"/>
</segment>
</net>
<net name="E+" class="0">
<segment>
<pinref part="HX_WÄGEZELLE_GRN" gate="A" pin="1"/>
<wire x1="-91.44" y1="0" x2="-83.82" y2="0" width="0.1524" layer="91" grouprefs="GRüN"/>
<pinref part="HX_WÄGEZELLE_PFL" gate="A" pin="1"/>
<wire x1="-83.82" y1="0" x2="-53.34" y2="0" width="0.1524" layer="91"/>
<wire x1="-91.44" y1="-40.64" x2="-83.82" y2="-40.64" width="0.1524" layer="91" grouprefs="PFLAUME"/>
<wire x1="-83.82" y1="-40.64" x2="-83.82" y2="0" width="0.1524" layer="91"/>
<junction x="-83.82" y="0"/>
<pinref part="WäGEZELLE" gate="A" pin="1"/>
<label x="-81.28" y="0" size="1.778" layer="95"/>
</segment>
</net>
<net name="A+" class="0">
<segment>
<pinref part="HX_WÄGEZELLE_GRN" gate="A" pin="4"/>
<wire x1="-91.44" y1="-7.62" x2="-76.2" y2="-7.62" width="0.1524" layer="91" grouprefs="GRüN"/>
<pinref part="HX_WÄGEZELLE_PFL" gate="A" pin="4"/>
<wire x1="-76.2" y1="-7.62" x2="-53.34" y2="-7.62" width="0.1524" layer="91"/>
<wire x1="-91.44" y1="-48.26" x2="-76.2" y2="-48.26" width="0.1524" layer="91" grouprefs="PFLAUME"/>
<wire x1="-76.2" y1="-48.26" x2="-76.2" y2="-7.62" width="0.1524" layer="91"/>
<junction x="-76.2" y="-7.62"/>
<pinref part="WäGEZELLE" gate="A" pin="4"/>
<label x="-73.66" y="-7.62" size="1.778" layer="95"/>
</segment>
</net>
<net name="B-" class="0">
<segment>
<pinref part="CHANNELB" gate="G$1" pin="2"/>
<wire x1="-116.84" y1="-50.8" x2="-111.76" y2="-50.8" width="0.1524" layer="91" grouprefs="PFLAUME"/>
<wire x1="-111.76" y1="-50.8" x2="-111.76" y2="-58.42" width="0.1524" layer="91" grouprefs="PFLAUME"/>
<wire x1="-111.76" y1="-58.42" x2="-71.12" y2="-58.42" width="0.1524" layer="91" grouprefs="PFLAUME"/>
<pinref part="HX_WÄGEZELLE_GRN" gate="A" pin="5"/>
<wire x1="-91.44" y1="-10.16" x2="-71.12" y2="-10.16" width="0.1524" layer="91" grouprefs="GRüN"/>
<wire x1="-71.12" y1="-58.42" x2="-71.12" y2="-12.7" width="0.1524" layer="91"/>
<label x="-66.04" y="-12.7" size="1.778" layer="95"/>
<pinref part="WäGEZELLE" gate="A" pin="6"/>
<wire x1="-71.12" y1="-12.7" x2="-71.12" y2="-10.16" width="0.1524" layer="91"/>
<wire x1="-71.12" y1="-12.7" x2="-53.34" y2="-12.7" width="0.1524" layer="91"/>
<junction x="-71.12" y="-12.7"/>
</segment>
</net>
</nets>
</sheet>
</sheets>
<errors>
<approved hash="113,1,-58.1827,34.5161,DS18B20-3,,,,,"/>
<approved hash="113,1,-73.4227,34.5161,DS18B20-2,,,,,"/>
<approved hash="113,1,-88.6627,34.5161,DS18B20-1,,,,,"/>
<approved hash="113,1,-93.5355,48.8696,DS1,,,,,"/>
<approved hash="113,1,-78.2955,48.8696,DS2,,,,,"/>
<approved hash="113,1,-63.0555,48.8696,DS3,,,,,"/>
<approved hash="113,1,-164.056,51.8847,JP_ANSCHLUSS,,,,,"/>
<approved hash="113,1,-137.584,-4.85394,HX_HAT_GRN,,,,,"/>
<approved hash="113,1,-138.079,-35.3339,HX_HAT_PFL,,,,,"/>
<approved hash="113,1,-87.5511,-7.87823,HX_WÄGEZELLE_GRN,,,,,"/>
<approved hash="113,1,-128.539,10.3861,E-_GND,,,,,"/>
<approved hash="113,1,-81.9504,-34.0639,HX_WÄGEZELLE_PFL,,,,,"/>
<approved hash="113,1,-113.719,-37.8739,CHANNELB,,,,,"/>
<approved hash="113,1,-50.5629,-6.12394,JP1,,,,,"/>
</errors>
</schematic>
</drawing>
<compatibility>
<note version="6.3" minversion="6.2.2" severity="warning">
Since Version 6.2.2 text objects can contain more than one line,
which will not be processed correctly with this version.
</note>
<note version="8.2" severity="warning">
Since Version 8.2, EAGLE supports online libraries. The ids
of those online libraries will not be understood (or retained)
with this version.
</note>
<note version="8.3" severity="warning">
Since Version 8.3, EAGLE supports URNs for individual library
assets (packages, symbols, and devices). The URNs of those assets
will not be understood (or retained) with this version.
</note>
<note version="8.3" severity="warning">
Since Version 8.3, EAGLE supports the association of 3D packages
with devices in libraries, schematics, and board files. Those 3D
packages will not be understood (or retained) with this version.
</note>
<note version="9.5" severity="warning">
Since Version 9.5, EAGLE supports persistent groups with
schematics, and board files. Those persistent groups
will not be understood (or retained) with this version.
</note>
</compatibility>
</eagle>
